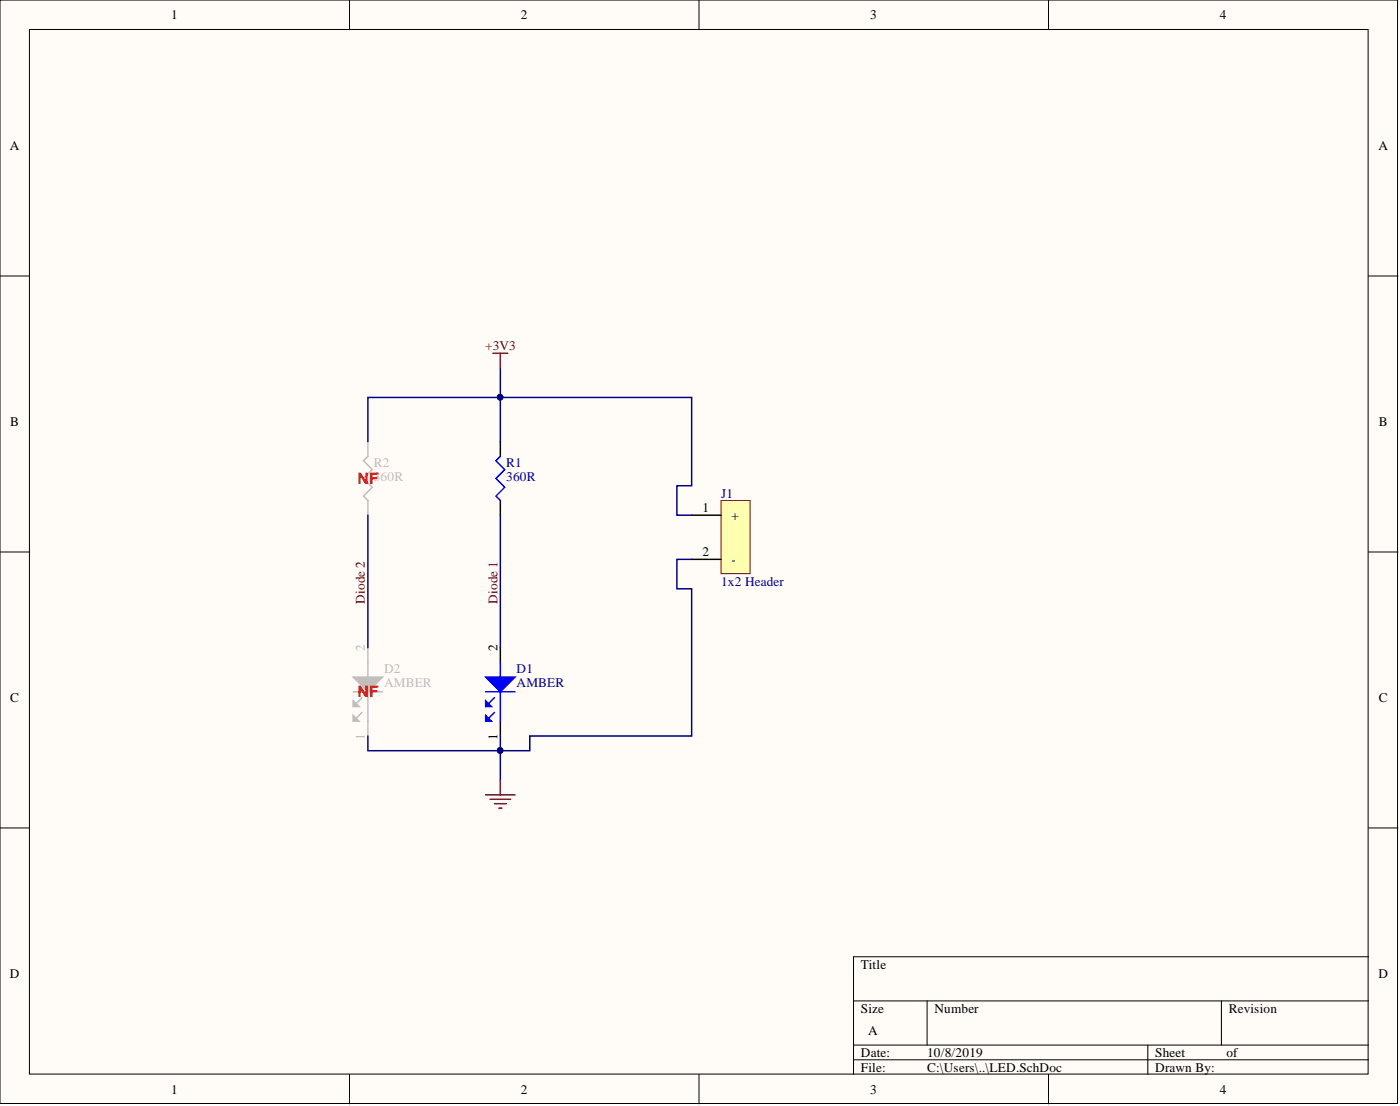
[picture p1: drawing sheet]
<svg xmlns="http://www.w3.org/2000/svg" width="241mm" height="190mm" viewBox="0 0 241 190" stroke-linecap="round" stroke-linejoin="round" font-family="sans-serif">
<g fill="#fffcf8" stroke="#000" stroke-width=".17">
<path d="M0 0h240.9v190.1h-240.9z"/>
<path d="M5.1 5.1h230.7v179.9h-230.7z"/>
</g>
<g fill="none" stroke="#000" stroke-width=".17">
<path d="M60.2 0v5.1M120.5 0v5.1M180.7 0v5.1M0 47.5h5.1M235.9 47.5h5.1M0 95.1h5.1M235.9 95.1h5.1M0 142.6h5.1M235.9 142.6h5.1M147.1 172.4h88.8M159.8 172.4v7.6M210.5 172.4v7.6"/>
<path d="M235.9 164.8h-88.8v20.3M60.2 185.1v5M120.5 185.1v5M147.1 180h88.8M147.1 182.5h88.8M180.7 185.1v5M197.8 180v5.1"/>
</g>
<path d="M124.3 86.2h5v12.6h-5z" fill="#ffffb0" stroke="#800000" stroke-width=".17"/>
<path d="M86.2 76.1v2.5M86.2 86.2v2.5M119.2 88.7h5.1M119.2 96.3h5.1M86.2 111.6v2.5M86.2 124.2v2.6" fill="none" stroke="#000" stroke-width=".25"/>
<path d="M86.2 78.6l-.7 .8 1.5 1.5-1.5 1.5 1.5 1.5-1.5 1.5 .7 .8M83.7 119.2h5.1M86.2 114.1v2.5M86.2 119.2v5M85.2 120.2l-1.5 1.5" fill="none" stroke="#00f" stroke-width=".25"/>
<path d="M83.7 116.6h5.1l-2.6 2.6z" fill="#00f"/>
<path d="M83.7 116.6h5.1l-2.6 2.6z" fill="none" stroke="#00f" stroke-width=".25"/>
<path d="M83.7 120.7l1 1h-1z" fill="#00f"/>
<path d="M83.7 120.7l1 1h-1zM85.2 122.7l-1.5 1.5" fill="none" stroke="#00f" stroke-width=".25"/>
<path d="M83.7 123.2l1 1h-1z" fill="#00f"/>
<path d="M83.7 123.2l1 1h-1z" fill="none" stroke="#00f" stroke-width=".25"/>
<path d="M86.2 76.1v-7.6h33v15.2h-2.5v5h2.5M86.2 63.4v5.1M86.2 88.7v22.9M119.2 96.3h-2.5v5.1h2.5v25.4h-27.9v2.5h-5.1v-2.5M86.2 129.3v5.1" fill="none" stroke="#000080" stroke-width=".25"/>
<g fill="#000080" stroke="#000080" stroke-width=".17">
<circle cx="86.2" cy="68.4" r=".47"/>
<circle cx="86.2" cy="129.3" r=".47"/>
</g>
<path d="M85 60.9h2.5M86.2 60.9v2.5M83.7 136.9h5.1M84.5 137.7h3.5M85.2 138.4h2.1M86 139.2h.5M86.2 134.4v2.5" fill="none" stroke="#800000" stroke-width=".25"/>
<path d="M63.4 76.1v2.5l-.8 .8 1.6 1.5-1.6 1.5 1.6 1.5-1.6 1.5 .8 .8v2.5M60.9 119.2h5M63.4 111.6v5M63.4 119.2v7.6M62.4 120.2l-1.5 1.5" fill="none" stroke="#bfbebc" stroke-width=".25"/>
<path d="M60.9 116.6h5l-2.5 2.6z" fill="#bfbebc"/>
<path d="M60.9 116.6h5l-2.5 2.6z" fill="none" stroke="#bfbebc" stroke-width=".25"/>
<path d="M60.9 120.7l1 1h-1z" fill="#bfbebc"/>
<path d="M60.9 120.7l1 1h-1zM62.4 122.7l-1.5 1.5" fill="none" stroke="#bfbebc" stroke-width=".25"/>
<path d="M60.9 123.2l1 1h-1z" fill="#bfbebc"/>
<path d="M60.9 123.2l1 1h-1z" fill="none" stroke="#bfbebc" stroke-width=".25"/>
<path d="M86.2 68.5h-22.8v7.6M63.4 88.7v22.9M63.4 126.8v2.5h22.8" fill="none" stroke="#000080" stroke-width=".25"/>
<g fill="#000080" stroke="#000080" stroke-width=".17">
<circle cx="86.2" cy="68.4" r=".47"/>
<circle cx="86.2" cy="129.3" r=".47"/>
</g>
<g font-size="2.7" fill="#f00">
<text x="61.6" y="83.3">NF</text>
<text x="61.6" y="120.1">NF</text>
</g>
<g font-size="2.3">
<text x="29.5" y="3.3">1</text>
<text x="89.8" y="3.3">2</text>
<text x="150" y="3.3">3</text>
<text x="210.3" y="3.3">4</text>
<text x="1.7" y="25.8">A</text>
<text x="237.6" y="25.8">A</text>
<text x="1.8" y="73.4">B</text>
<text x="237.7" y="73.4">B</text>
<text x="121.1" y="88.2">1</text>
<text x="126.1" y="89.5">+</text>
<text x="121.1" y="95.8">2</text>
<text x="126.1" y="97.1">-</text>
<text x="85.7" y="112.1" transform="rotate(-90 85.7 112.1)">2</text>
<text x="1.8" y="120.9">C</text>
<text x="237.7" y="120.9">C</text>
<text x="85.7" y="127.4" transform="rotate(-90 85.7 127.4)">1</text>
<text x="148.4" y="166.8">Title</text>
<text x="1.7" y="168.4">D</text>
<text x="237.6" y="168.4">D</text>
<text x="148.4" y="174.4">Size</text>
<text x="149.6" y="178.2">A</text>
<text x="161.1" y="174.4">Number</text>
<text x="211.8" y="174.4">Revision</text>
<text x="148.4" y="182">Date:</text>
<text x="148.4" y="184.6">File:</text>
<text x="159.8" y="182">10/8/2019</text>
<text x="159.8" y="184.6">C:\Users\..\LED.SchDoc</text>
<text x="199.1" y="182">Sheet</text>
<text x="199.1" y="184.6">Drawn By:</text>
<text x="211.4" y="182">of</text>
<text x="29.5" y="188.4">1</text>
<text x="89.8" y="188.4">2</text>
<text x="150" y="188.4">3</text>
<text x="210.3" y="188.4">4</text>
</g>
<g font-size="2.3" fill="#800000">
<text x="83.6" y="60.3">+3V3</text>
<text x="62.9" y="104" transform="rotate(-90 62.9 104)">Diode 2</text>
<text x="85.7" y="104" transform="rotate(-90 85.7 104)">Diode 1</text>
</g>
<g font-size="2.3" fill="#bfbebc">
<text x="64.4" y="80.4">R2</text>
<text x="64.4" y="82.9">360R</text>
<text x="62.9" y="112.1" transform="rotate(-90 62.9 112.1)">2</text>
<text x="66.2" y="115.9">D2</text>
<text x="66.2" y="118.4">AMBER</text>
<text x="62.9" y="127.4" transform="rotate(-90 62.9 127.4)">1</text>
</g>
<g font-size="2.3" fill="#000080">
<text x="87.3" y="80.4">R1</text>
<text x="87.3" y="82.9">360R</text>
<text x="124.3" y="85.7">J1</text>
<text x="124.3" y="100.9">1x2 Header</text>
<text x="89" y="115.9">D1</text>
<text x="89" y="118.4">AMBER</text>
</g>
</svg>
